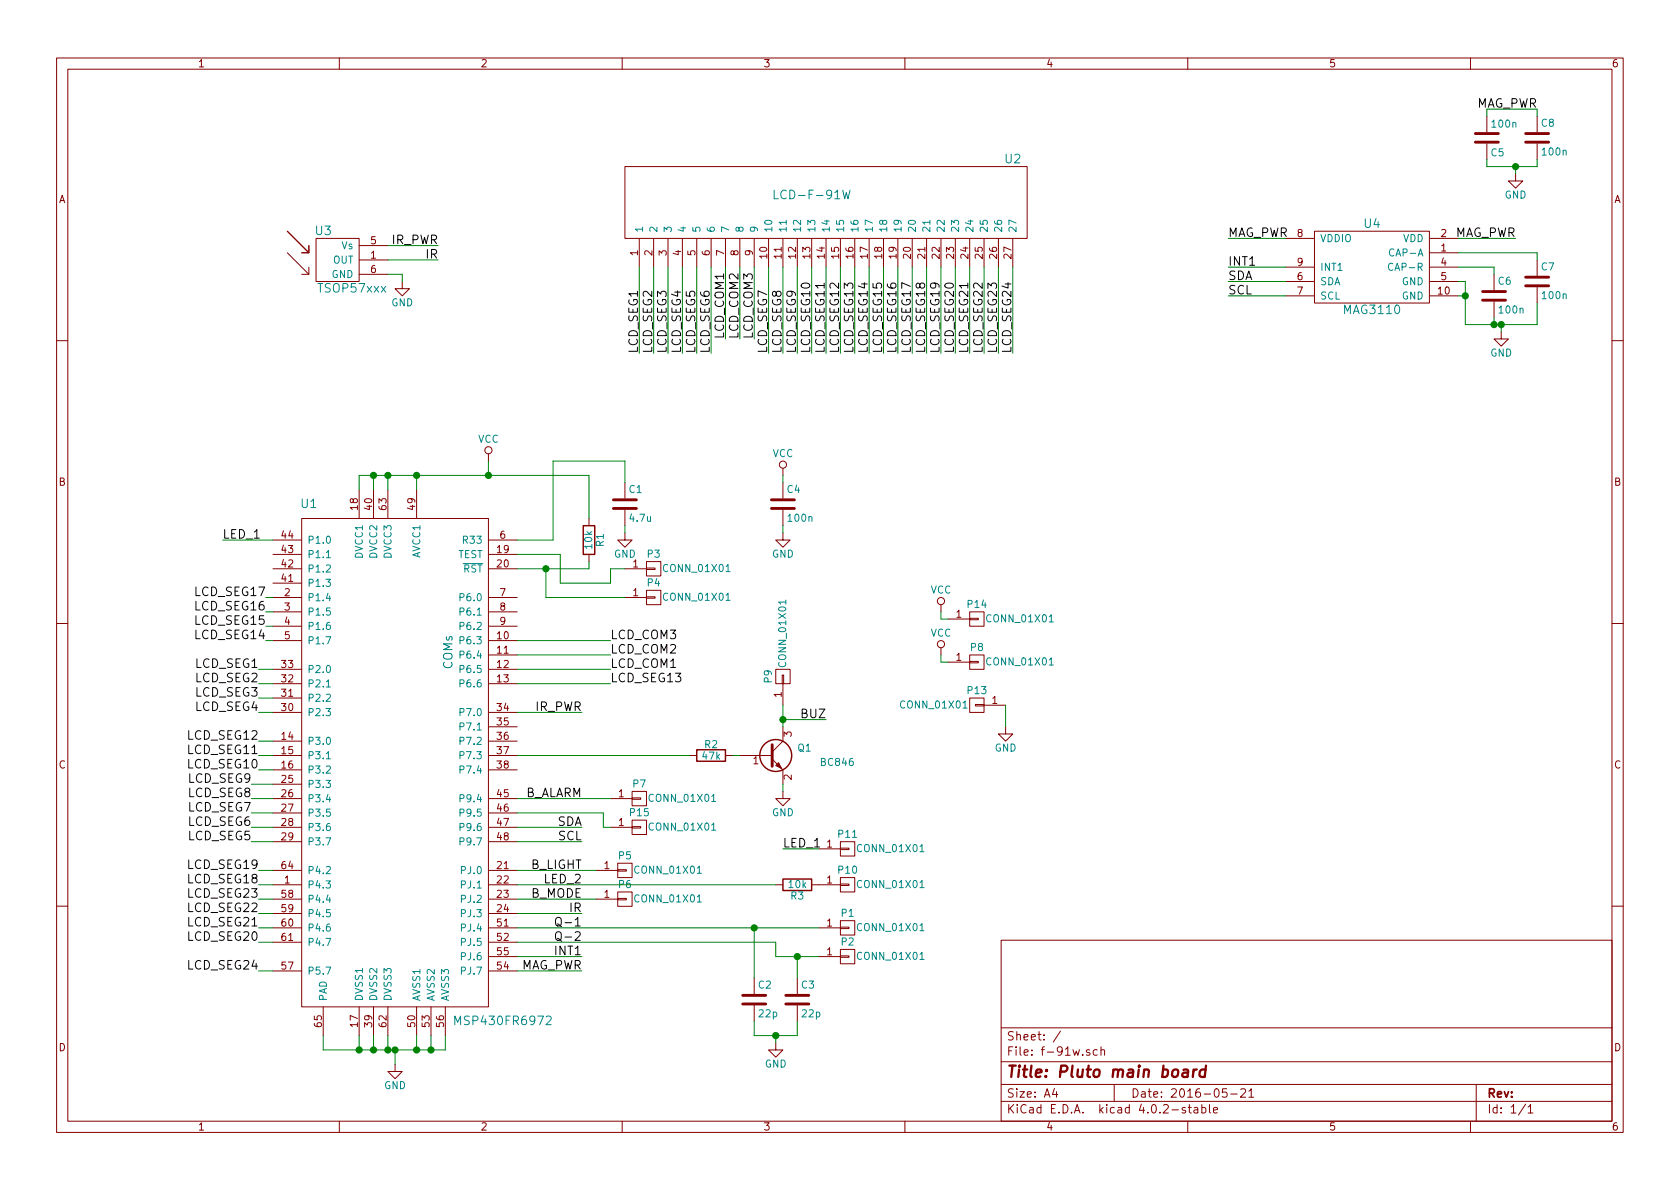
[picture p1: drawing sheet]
EESchema Schematic File Version 2
LIBS:power
LIBS:device
LIBS:transistors
LIBS:conn
LIBS:linear
LIBS:regul
LIBS:74xx
LIBS:cmos4000
LIBS:adc-dac
LIBS:memory
LIBS:xilinx
LIBS:microcontrollers
LIBS:dsp
LIBS:microchip
LIBS:analog_switches
LIBS:motorola
LIBS:texas
LIBS:intel
LIBS:audio
LIBS:interface
LIBS:digital-audio
LIBS:philips
LIBS:display
LIBS:cypress
LIBS:siliconi
LIBS:opto
LIBS:atmel
LIBS:contrib
LIBS:valves
LIBS:f-91w
LIBS:f-91w-cache
EELAYER 25 0
EELAYER END
$Descr A4 11693 8268
encoding utf-8
Sheet 1 1
Title "Pluto main board"
Date "2016-05-21"
Rev ""
Comp ""
Comment1 ""
Comment2 ""
Comment3 ""
Comment4 ""
$EndDescr
$Comp
L R R1
U 1 1
P 4100 3750
F 0 "R1" V 4180 3750 50  0000 C CNN
F 1 "10k" V 4100 3750 50  0000 C CNN
F 2 "Resistors_SMD:R_0402" V 4030 3750 50  0001 C CNN
F 3 "" H 4100 3750 50  0000 C CNN
	1    4100 3750
	1    0    0    -1  
$EndComp
$Comp
L MSP430FR6972 U1
U 1 1
P 2800 5300
F 0 "U1" H 2150 7100 60  0000 C CNN
F 1 "MSP430FR6972" H 3500 3500 60  0000 C CNN
F 2 "Housings_DFN_QFN:QFN-64-1EP_9x9mm_Pitch0.5mm" H 3750 3300 60  0001 C CNN
F 3 "" H 3050 6250 60  0000 C CNN
	1    2800 5300
	1    0    0    -1  
$EndComp
$Comp
L LCD-F-91W U2
U 1 1
P 5650 1350
F 0 "U2" H 7050 1600 60  0000 C CNN
F 1 "LCD-F-91W" H 5650 1350 60  0000 C CNN
F 2 "f-91w:LCD-F-91W" H 5650 1450 60  0001 C CNN
F 3 "" H 5650 1350 60  0000 C CNN
	1    5650 1350
	1    0    0    -1  
$EndComp
Text Notes 3150 4650 1    60   ~ 0
COMs
$Comp
L C C1
U 1 1
P 4350 3500
F 0 "C1" H 4375 3600 50  0000 L CNN
F 1 "4.7u" H 4375 3400 50  0000 L CNN
F 2 "Capacitors_SMD:C_0402" H 4388 3350 50  0001 C CNN
F 3 "" H 4350 3500 50  0000 C CNN
	1    4350 3500
	1    0    0    -1  
$EndComp
$Comp
L GND #PWR01
U 1 1
P 2750 7400
F 0 "#PWR01" H 2750 7150 50  0001 C CNN
F 1 "GND" H 2750 7250 50  0000 C CNN
F 2 "" H 2750 7400 50  0000 C CNN
F 3 "" H 2750 7400 50  0000 C CNN
	1    2750 7400
	1    0    0    -1  
$EndComp
$Comp
L GND #PWR02
U 1 1
P 4350 3700
F 0 "#PWR02" H 4350 3450 50  0001 C CNN
F 1 "GND" H 4350 3550 50  0000 C CNN
F 2 "" H 4350 3700 50  0000 C CNN
F 3 "" H 4350 3700 50  0000 C CNN
	1    4350 3700
	1    0    0    -1  
$EndComp
$Comp
L CONN_01X01 P1
U 1 1
P 5900 6450
F 0 "P1" H 5900 6550 50  0000 C CNN
F 1 "CONN_01X01" H 6200 6450 50  0000 C CNN
F 2 "Connect:1pin" H 5900 6450 50  0001 C CNN
F 3 "" H 5900 6450 50  0000 C CNN
	1    5900 6450
	1    0    0    -1  
$EndComp
$Comp
L CONN_01X01 P2
U 1 1
P 5900 6650
F 0 "P2" H 5900 6750 50  0000 C CNN
F 1 "CONN_01X01" H 6200 6650 50  0000 C CNN
F 2 "Connect:1pin" H 5900 6650 50  0001 C CNN
F 3 "" H 5900 6650 50  0000 C CNN
	1    5900 6650
	1    0    0    -1  
$EndComp
$Comp
L CONN_01X01 P3
U 1 1
P 4550 3950
F 0 "P3" H 4550 4050 50  0000 C CNN
F 1 "CONN_01X01" H 4850 3950 50  0000 C CNN
F 2 "Connect:1pin" H 4550 3950 50  0001 C CNN
F 3 "" H 4550 3950 50  0000 C CNN
	1    4550 3950
	1    0    0    -1  
$EndComp
$Comp
L CONN_01X01 P4
U 1 1
P 4550 4150
F 0 "P4" H 4550 4250 50  0000 C CNN
F 1 "CONN_01X01" H 4850 4150 50  0000 C CNN
F 2 "Connect:1pin" H 4550 4150 50  0001 C CNN
F 3 "" H 4550 4150 50  0000 C CNN
	1    4550 4150
	1    0    0    -1  
$EndComp
$Comp
L CONN_01X01 P5
U 1 1
P 4350 6050
F 0 "P5" H 4350 6150 50  0000 C CNN
F 1 "CONN_01X01" H 4650 6050 50  0000 C CNN
F 2 "Connect:1pin" H 4350 6050 50  0001 C CNN
F 3 "" H 4350 6050 50  0000 C CNN
	1    4350 6050
	1    0    0    -1  
$EndComp
$Comp
L CONN_01X01 P6
U 1 1
P 4350 6250
F 0 "P6" H 4350 6350 50  0000 C CNN
F 1 "CONN_01X01" H 4650 6250 50  0000 C CNN
F 2 "Connect:1pin" H 4350 6250 50  0001 C CNN
F 3 "" H 4350 6250 50  0000 C CNN
	1    4350 6250
	1    0    0    -1  
$EndComp
$Comp
L CONN_01X01 P7
U 1 1
P 4450 5550
F 0 "P7" H 4450 5650 50  0000 C CNN
F 1 "CONN_01X01" H 4750 5550 50  0000 C CNN
F 2 "Connect:1pin" H 4450 5550 50  0001 C CNN
F 3 "" H 4450 5550 50  0000 C CNN
	1    4450 5550
	1    0    0    -1  
$EndComp
Text Label 4450 2450 1    60   ~ 0
LCD_SEG1
Text Label 4550 2450 1    60   ~ 0
LCD_SEG2
Text Label 1800 4650 2    60   ~ 0
LCD_SEG1
Text Label 1800 4750 2    60   ~ 0
LCD_SEG2
Text Label 1800 4850 2    60   ~ 0
LCD_SEG3
Text Label 1800 4950 2    60   ~ 0
LCD_SEG4
Text Label 4650 2450 1    60   ~ 0
LCD_SEG3
Text Label 4750 2450 1    60   ~ 0
LCD_SEG4
Text Label 4850 2450 1    60   ~ 0
LCD_SEG5
Text Label 4950 2450 1    60   ~ 0
LCD_SEG6
Text Label 5350 2450 1    60   ~ 0
LCD_SEG7
Text Label 5450 2450 1    60   ~ 0
LCD_SEG8
Text Label 5550 2450 1    60   ~ 0
LCD_SEG9
Text Label 5650 2450 1    60   ~ 0
LCD_SEG10
Text Label 5750 2450 1    60   ~ 0
LCD_SEG11
Text Label 5850 2450 1    60   ~ 0
LCD_SEG12
Text Label 5950 2450 1    60   ~ 0
LCD_SEG13
Text Label 6050 2450 1    60   ~ 0
LCD_SEG14
Text Label 6150 2450 1    60   ~ 0
LCD_SEG15
Text Label 6250 2450 1    60   ~ 0
LCD_SEG16
Text Label 6350 2450 1    60   ~ 0
LCD_SEG17
Text Label 6450 2450 1    60   ~ 0
LCD_SEG18
Text Label 1750 5850 2    60   ~ 0
LCD_SEG5
Text Label 1750 5750 2    60   ~ 0
LCD_SEG6
Text Label 4250 4650 0    60   ~ 0
LCD_COM1
Text Label 4250 4550 0    60   ~ 0
LCD_COM2
Text Label 4250 4450 0    60   ~ 0
LCD_COM3
Text Label 5050 2350 1    60   ~ 0
LCD_COM1
Text Label 5150 2350 1    60   ~ 0
LCD_COM2
Text Label 5250 2350 1    60   ~ 0
LCD_COM3
Text Label 1750 5450 2    60   ~ 0
LCD_SEG9
Text Label 1750 5550 2    60   ~ 0
LCD_SEG8
Text Label 1750 5650 2    60   ~ 0
LCD_SEG7
Text Label 1800 5350 2    60   ~ 0
LCD_SEG10
Text Label 1800 5250 2    60   ~ 0
LCD_SEG11
Text Label 1800 5150 2    60   ~ 0
LCD_SEG12
Text Label 4250 4750 0    60   ~ 0
LCD_SEG13
Text Label 6650 2450 1    60   ~ 0
LCD_SEG20
Text Label 6750 2450 1    60   ~ 0
LCD_SEG21
Text Label 6850 2450 1    60   ~ 0
LCD_SEG22
Text Label 6950 2450 1    60   ~ 0
LCD_SEG23
Text Label 7050 2450 1    60   ~ 0
LCD_SEG24
Text Label 1850 4150 2    60   ~ 0
LCD_SEG17
Text Label 1850 4250 2    60   ~ 0
LCD_SEG16
Text Label 1850 4350 2    60   ~ 0
LCD_SEG15
Text Label 1850 4450 2    60   ~ 0
LCD_SEG14
Text Label 1800 6150 2    60   ~ 0
LCD_SEG18
Text Label 1800 6050 2    60   ~ 0
LCD_SEG19
Text Label 6550 2450 1    60   ~ 0
LCD_SEG19
Text Label 1800 6550 2    60   ~ 0
LCD_SEG20
Text Label 1800 6450 2    60   ~ 0
LCD_SEG21
Text Label 1800 6350 2    60   ~ 0
LCD_SEG22
Text Label 1800 6250 2    60   ~ 0
LCD_SEG23
Text Label 1800 6750 2    60   ~ 0
LCD_SEG24
$Comp
L Q_NPN_BEC Q1
U 1 1
P 5350 5250
F 0 "Q1" H 5650 5300 50  0000 R CNN
F 1 "BC846" H 5950 5200 50  0000 R CNN
F 2 "f-91w:SOT416" H 5550 5350 50  0001 C CNN
F 3 "" H 5350 5250 50  0000 C CNN
	1    5350 5250
	1    0    0    -1  
$EndComp
$Comp
L R R2
U 1 1
P 4950 5250
F 0 "R2" V 5030 5250 50  0000 C CNN
F 1 "47k" V 4950 5250 50  0000 C CNN
F 2 "Resistors_SMD:R_0402" V 4880 5250 50  0001 C CNN
F 3 "" H 4950 5250 50  0000 C CNN
	1    4950 5250
	0    -1   -1   0   
$EndComp
$Comp
L GND #PWR03
U 1 1
P 5450 5500
F 0 "#PWR03" H 5450 5250 50  0001 C CNN
F 1 "GND" H 5450 5350 50  0000 C CNN
F 2 "" H 5450 5500 50  0000 C CNN
F 3 "" H 5450 5500 50  0000 C CNN
	1    5450 5500
	1    0    0    -1  
$EndComp
$Comp
L CONN_01X01 P9
U 1 1
P 5450 4700
F 0 "P9" H 5450 4800 50  0000 C CNN
F 1 "CONN_01X01" H 5750 4700 50  0000 C CNN
F 2 "Connect:1pin" H 5450 4700 50  0001 C CNN
F 3 "" H 5450 4700 50  0000 C CNN
	1    5450 4700
	0    -1   -1   0   
$EndComp
$Comp
L CONN_01X01 P8
U 1 1
P 6800 4600
F 0 "P8" H 6800 4700 50  0000 C CNN
F 1 "CONN_01X01" H 7100 4600 50  0000 C CNN
F 2 "Connect:1pin" H 6800 4600 50  0001 C CNN
F 3 "" H 6800 4600 50  0000 C CNN
	1    6800 4600
	1    0    0    -1  
$EndComp
$Comp
L C C3
U 1 1
P 5550 6950
F 0 "C3" H 5575 7050 50  0000 L CNN
F 1 "22p" H 5575 6850 50  0000 L CNN
F 2 "Capacitors_SMD:C_0402" H 5588 6800 50  0001 C CNN
F 3 "" H 5550 6950 50  0000 C CNN
	1    5550 6950
	1    0    0    -1  
$EndComp
$Comp
L C C2
U 1 1
P 5250 6950
F 0 "C2" H 5275 7050 50  0000 L CNN
F 1 "22p" H 5275 6850 50  0000 L CNN
F 2 "Capacitors_SMD:C_0402" H 5288 6800 50  0001 C CNN
F 3 "" H 5250 6950 50  0000 C CNN
	1    5250 6950
	1    0    0    -1  
$EndComp
$Comp
L GND #PWR04
U 1 1
P 5400 7250
F 0 "#PWR04" H 5400 7000 50  0001 C CNN
F 1 "GND" H 5400 7100 50  0000 C CNN
F 2 "" H 5400 7250 50  0000 C CNN
F 3 "" H 5400 7250 50  0000 C CNN
	1    5400 7250
	1    0    0    -1  
$EndComp
$Comp
L TSOP57xxx U3
U 1 1
P 2350 1800
F 0 "U3" H 2250 2000 60  0000 C CNN
F 1 "TSOP57xxx" H 2450 1600 60  0000 C CNN
F 2 "f-91w:TSOP57xxx" H 2350 1800 60  0001 C CNN
F 3 "" H 2350 1800 60  0000 C CNN
	1    2350 1800
	1    0    0    -1  
$EndComp
$Comp
L GND #PWR05
U 1 1
P 2800 1950
F 0 "#PWR05" H 2800 1700 50  0001 C CNN
F 1 "GND" H 2800 1800 50  0000 C CNN
F 2 "" H 2800 1950 50  0000 C CNN
F 3 "" H 2800 1950 50  0000 C CNN
	1    2800 1950
	1    0    0    -1  
$EndComp
Text Label 3050 1700 2    60   ~ 0
IR_PWR
Text Label 3050 1800 2    60   ~ 0
IR
Text Label 4050 6350 2    60   ~ 0
IR
$Comp
L R R3
U 1 1
P 5550 6150
F 0 "R3" V 5630 6150 50  0000 C CNN
F 1 "10k" V 5550 6150 50  0000 C CNN
F 2 "Resistors_SMD:R_0402" V 5480 6150 50  0001 C CNN
F 3 "" H 5550 6150 50  0000 C CNN
	1    5550 6150
	0    1    1    0   
$EndComp
$Comp
L CONN_01X01 P10
U 1 1
P 5900 6150
F 0 "P10" H 5900 6250 50  0000 C CNN
F 1 "CONN_01X01" H 6200 6150 50  0000 C CNN
F 2 "Connect:1pin" H 5900 6150 50  0001 C CNN
F 3 "" H 5900 6150 50  0000 C CNN
	1    5900 6150
	1    0    0    -1  
$EndComp
$Comp
L C C4
U 1 1
P 5450 3500
F 0 "C4" H 5475 3600 50  0000 L CNN
F 1 "100n" H 5475 3400 50  0000 L CNN
F 2 "Capacitors_SMD:C_0402" H 5488 3350 50  0001 C CNN
F 3 "" H 5450 3500 50  0000 C CNN
	1    5450 3500
	1    0    0    -1  
$EndComp
$Comp
L GND #PWR06
U 1 1
P 5450 3700
F 0 "#PWR06" H 5450 3450 50  0001 C CNN
F 1 "GND" H 5450 3550 50  0000 C CNN
F 2 "" H 5450 3700 50  0000 C CNN
F 3 "" H 5450 3700 50  0000 C CNN
	1    5450 3700
	1    0    0    -1  
$EndComp
$Comp
L CONN_01X01 P11
U 1 1
P 5900 5900
F 0 "P11" H 5900 6000 50  0000 C CNN
F 1 "CONN_01X01" H 6200 5900 50  0000 C CNN
F 2 "Connect:1pin" H 5900 5900 50  0001 C CNN
F 3 "" H 5900 5900 50  0000 C CNN
	1    5900 5900
	1    0    0    -1  
$EndComp
Text Label 1550 3750 0    60   ~ 0
LED_1
Text Label 5450 5900 0    60   ~ 0
LED_1
Text Label 4050 4950 2    60   ~ 0
IR_PWR
$Comp
L CONN_01X01 P13
U 1 1
P 6800 4900
F 0 "P13" H 6800 5000 50  0000 C CNN
F 1 "CONN_01X01" H 7100 4900 50  0000 C CNN
F 2 "Connect:1pin" H 6800 4900 50  0001 C CNN
F 3 "" H 6800 4900 50  0000 C CNN
	1    6800 4900
	-1   0    0    -1  
$EndComp
$Comp
L GND #PWR07
U 1 1
P 7000 5050
F 0 "#PWR07" H 7000 4800 50  0001 C CNN
F 1 "GND" H 7000 4900 50  0000 C CNN
F 2 "" H 7000 5050 50  0000 C CNN
F 3 "" H 7000 5050 50  0000 C CNN
	1    7000 5050
	-1   0    0    -1  
$EndComp
$Comp
L CONN_01X01 P14
U 1 1
P 6800 4300
F 0 "P14" H 6800 4400 50  0000 C CNN
F 1 "CONN_01X01" H 7100 4300 50  0000 C CNN
F 2 "Connect:1pin" H 6800 4300 50  0001 C CNN
F 3 "" H 6800 4300 50  0000 C CNN
	1    6800 4300
	1    0    0    -1  
$EndComp
$Comp
L CONN_01X01 P15
U 1 1
P 4450 5750
F 0 "P15" H 4450 5850 50  0000 C CNN
F 1 "CONN_01X01" H 4750 5750 50  0000 C CNN
F 2 "Connect:1pin" H 4450 5750 50  0001 C CNN
F 3 "" H 4450 5750 50  0000 C CNN
	1    4450 5750
	1    0    0    -1  
$EndComp
$Comp
L VCC #PWR08
U 1 1
P 3400 3200
F 0 "#PWR08" H 3400 3050 50  0001 C CNN
F 1 "VCC" H 3400 3350 50  0000 C CNN
F 2 "" H 3400 3200 50  0000 C CNN
F 3 "" H 3400 3200 50  0000 C CNN
	1    3400 3200
	1    0    0    -1  
$EndComp
$Comp
L VCC #PWR09
U 1 1
P 5450 3300
F 0 "#PWR09" H 5450 3150 50  0001 C CNN
F 1 "VCC" H 5450 3450 50  0000 C CNN
F 2 "" H 5450 3300 50  0000 C CNN
F 3 "" H 5450 3300 50  0000 C CNN
	1    5450 3300
	1    0    0    -1  
$EndComp
$Comp
L VCC #PWR010
U 1 1
P 6550 4550
F 0 "#PWR010" H 6550 4400 50  0001 C CNN
F 1 "VCC" H 6550 4700 50  0000 C CNN
F 2 "" H 6550 4550 50  0000 C CNN
F 3 "" H 6550 4550 50  0000 C CNN
	1    6550 4550
	1    0    0    -1  
$EndComp
$Comp
L VCC #PWR011
U 1 1
P 6550 4250
F 0 "#PWR011" H 6550 4100 50  0001 C CNN
F 1 "VCC" H 6550 4400 50  0000 C CNN
F 2 "" H 6550 4250 50  0000 C CNN
F 3 "" H 6550 4250 50  0000 C CNN
	1    6550 4250
	1    0    0    -1  
$EndComp
$Comp
L C C5
U 1 1
P 10350 950
F 0 "C5" H 10375 1050 50  0000 L CNN
F 1 "100n" H 10375 850 50  0000 L CNN
F 2 "Capacitors_SMD:C_0402" H 10388 800 50  0001 C CNN
F 3 "" H 10350 950 50  0000 C CNN
	1    10350 950 
	1    0    0    1   
$EndComp
$Comp
L GND #PWR012
U 1 1
P 10550 1200
F 0 "#PWR012" H 10550 950 50  0001 C CNN
F 1 "GND" H 10550 1050 50  0000 C CNN
F 2 "" H 10550 1200 50  0000 C CNN
F 3 "" H 10550 1200 50  0000 C CNN
	1    10550 1200
	1    0    0    -1  
$EndComp
$Comp
L GND #PWR013
U 1 1
P 10450 2300
F 0 "#PWR013" H 10450 2050 50  0001 C CNN
F 1 "GND" H 10450 2150 50  0000 C CNN
F 2 "" H 10450 2300 50  0000 C CNN
F 3 "" H 10450 2300 50  0000 C CNN
	1    10450 2300
	1    0    0    -1  
$EndComp
$Comp
L C C6
U 1 1
P 10400 2050
F 0 "C6" H 10425 2150 50  0000 L CNN
F 1 "100n" H 10425 1950 50  0000 L CNN
F 2 "Capacitors_SMD:C_0402" H 10438 1900 50  0001 C CNN
F 3 "" H 10400 2050 50  0000 C CNN
	1    10400 2050
	1    0    0    -1  
$EndComp
$Comp
L C C7
U 1 1
P 10700 1950
F 0 "C7" H 10725 2050 50  0000 L CNN
F 1 "100n" H 10725 1850 50  0000 L CNN
F 2 "Capacitors_SMD:C_0402" H 10738 1800 50  0001 C CNN
F 3 "" H 10700 1950 50  0000 C CNN
	1    10700 1950
	1    0    0    -1  
$EndComp
Text Label 8550 1850 0    60   ~ 0
INT1
Text Label 8550 1950 0    60   ~ 0
SDA
Text Label 8550 2050 0    60   ~ 0
SCL
Text Label 4050 5850 2    60   ~ 0
SCL
Text Label 4050 6650 2    60   ~ 0
INT1
Text Label 4050 6750 2    60   ~ 0
MAG_PWR
$Comp
L MAG3110 U4
U 1 1
P 9550 1900
F 0 "U4" H 9550 2250 60  0000 C CNN
F 1 "MAG3110" H 9550 1650 60  0000 C CNN
F 2 "Housings_DFN_QFN:DFN-10-1EP_2x2mm_Pitch0.4mm" H 9550 1900 60  0001 C CNN
F 3 "" H 9550 1900 60  0000 C CNN
	1    9550 1900
	1    0    0    -1  
$EndComp
Text Label 5750 5000 2    60   ~ 0
BUZ
$Comp
L C C8
U 1 1
P 10700 950
F 0 "C8" H 10725 1050 50  0000 L CNN
F 1 "100n" H 10725 850 50  0000 L CNN
F 2 "Capacitors_SMD:C_0402" H 10738 800 50  0001 C CNN
F 3 "" H 10700 950 50  0000 C CNN
	1    10700 950 
	1    0    0    -1  
$EndComp
Text Label 4050 5550 2    60   ~ 0
B_ALARM
Text Label 4050 6050 2    60   ~ 0
B_LIGHT
Text Label 4050 6250 2    60   ~ 0
B_MODE
Text Label 4050 6450 2    60   ~ 0
Q-1
Text Label 4050 6550 2    60   ~ 0
Q-2
Text Label 4050 6150 2    60   ~ 0
LED_2
Text Label 8550 1650 0    60   ~ 0
MAG_PWR
Text Label 10700 750  2    60   ~ 0
MAG_PWR
Text Label 10550 1650 2    60   ~ 0
MAG_PWR
Wire Wire Line
	6550 2450 6550 1850
Wire Wire Line
	6450 2450 6450 1850
Wire Wire Line
	6350 2450 6350 1850
Wire Wire Line
	6250 2450 6250 1850
Wire Wire Line
	6150 2450 6150 1850
Wire Wire Line
	6050 2450 6050 1850
Wire Wire Line
	4250 4750 3600 4750
Wire Wire Line
	5950 2450 5950 1850
Wire Wire Line
	5850 1850 5850 2450
Wire Wire Line
	5750 1850 5750 2450
Wire Wire Line
	5650 2450 5650 1850
Wire Wire Line
	5550 2450 5550 1850
Wire Wire Line
	5450 1850 5450 2450
Wire Wire Line
	5250 2350 5250 1850
Wire Wire Line
	5150 2350 5150 1850
Wire Wire Line
	5050 2350 5050 1850
Wire Wire Line
	4950 1850 4950 2450
Wire Wire Line
	4850 1850 4850 2450
Wire Wire Line
	4750 2450 4750 1850
Wire Wire Line
	4650 1850 4650 2450
Wire Wire Line
	4550 1850 4550 2450
Wire Wire Line
	4450 1850 4450 2450
Wire Wire Line
	3600 6250 4150 6250
Wire Wire Line
	4150 6050 3600 6050
Connection ~ 3800 3950
Wire Wire Line
	3800 4150 3800 3950
Wire Wire Line
	4350 4150 3800 4150
Wire Wire Line
	4250 3950 4350 3950
Wire Wire Line
	4250 4050 4250 3950
Wire Wire Line
	3900 4050 4250 4050
Wire Wire Line
	3900 3850 3900 4050
Wire Wire Line
	3600 3850 3900 3850
Wire Wire Line
	3600 6450 5700 6450
Wire Wire Line
	1800 4650 1900 4650
Wire Wire Line
	1750 5550 1900 5550
Wire Wire Line
	1750 5450 1900 5450
Wire Wire Line
	1750 5650 1900 5650
Wire Wire Line
	5350 2450 5350 1850
Wire Wire Line
	1800 5350 1900 5350
Wire Wire Line
	1900 5250 1800 5250
Wire Wire Line
	1900 5150 1800 5150
Wire Wire Line
	4350 3700 4350 3650
Wire Wire Line
	4350 3200 4350 3350
Wire Wire Line
	3850 3200 4350 3200
Wire Wire Line
	3850 3750 3850 3200
Wire Wire Line
	3600 3750 3850 3750
Connection ~ 2750 7300
Wire Wire Line
	2750 7300 2750 7400
Wire Wire Line
	7050 2450 7050 1850
Wire Wire Line
	1900 6750 1800 6750
Wire Wire Line
	1800 6250 1900 6250
Wire Wire Line
	6950 2450 6950 1850
Wire Wire Line
	6850 2450 6850 1850
Wire Wire Line
	1900 6350 1800 6350
Wire Wire Line
	6750 2450 6750 1850
Wire Wire Line
	1900 6450 1800 6450
Wire Wire Line
	6650 2450 6650 1850
Wire Wire Line
	1900 6550 1800 6550
Wire Wire Line
	1800 6050 1900 6050
Wire Wire Line
	1800 6150 1900 6150
Wire Wire Line
	1850 4150 1900 4150
Wire Wire Line
	1850 4250 1900 4250
Wire Wire Line
	1850 4350 1900 4350
Wire Wire Line
	1850 4450 1900 4450
Wire Wire Line
	4250 4650 3600 4650
Wire Wire Line
	3600 4450 4250 4450
Wire Wire Line
	1800 4750 1900 4750
Wire Wire Line
	1800 4850 1900 4850
Wire Wire Line
	1800 4950 1900 4950
Wire Wire Line
	1750 5850 1900 5850
Wire Wire Line
	1750 5750 1900 5750
Wire Wire Line
	4250 4550 3600 4550
Connection ~ 3000 7300
Wire Wire Line
	3000 7300 3000 7200
Connection ~ 2900 7300
Wire Wire Line
	2900 7300 2900 7200
Connection ~ 2700 7300
Wire Wire Line
	2700 7300 2700 7200
Connection ~ 2600 7300
Wire Wire Line
	2600 7300 2600 7200
Connection ~ 2500 7300
Wire Wire Line
	3100 7300 3100 7200
Wire Wire Line
	2250 7300 3100 7300
Wire Wire Line
	2250 7200 2250 7300
Wire Wire Line
	2900 3300 2900 3400
Wire Wire Line
	4100 3300 4100 3600
Wire Wire Line
	2500 3400 2500 3300
Wire Wire Line
	4100 3950 4100 3900
Wire Wire Line
	3600 3950 4100 3950
Wire Wire Line
	3600 5250 4800 5250
Wire Wire Line
	5250 7100 5250 7200
Wire Wire Line
	5250 7200 5550 7200
Wire Wire Line
	5400 7200 5400 7250
Wire Wire Line
	5550 7200 5550 7100
Connection ~ 5400 7200
Wire Wire Line
	5250 6800 5250 6450
Connection ~ 5250 6450
Wire Wire Line
	5550 6800 5550 6650
Connection ~ 5550 6650
Wire Wire Line
	2700 1700 3050 1700
Wire Wire Line
	2800 1950 2800 1900
Wire Wire Line
	2800 1900 2700 1900
Wire Wire Line
	2700 1800 3050 1800
Wire Wire Line
	3600 6350 4050 6350
Wire Wire Line
	5450 3700 5450 3650
Wire Wire Line
	5700 5900 5450 5900
Wire Wire Line
	1900 3750 1550 3750
Wire Wire Line
	7000 5050 7000 4900
Wire Wire Line
	8950 1650 8550 1650
Wire Wire Line
	6550 4600 6600 4600
Wire Wire Line
	6550 4300 6600 4300
Wire Wire Line
	5450 4900 5450 5050
Wire Wire Line
	5100 5250 5150 5250
Wire Wire Line
	3600 6150 5400 6150
Wire Wire Line
	3600 6550 5400 6550
Wire Wire Line
	5400 6550 5400 6650
Wire Wire Line
	5400 6650 5700 6650
Wire Wire Line
	4050 6650 3600 6650
Wire Wire Line
	3600 6750 4050 6750
Wire Wire Line
	10350 1150 10350 1100
Wire Wire Line
	10150 1950 10200 1950
Wire Wire Line
	10200 1950 10200 2250
Wire Wire Line
	10150 2050 10200 2050
Connection ~ 10200 2050
Wire Wire Line
	10150 1750 10700 1750
Wire Wire Line
	10700 1750 10700 1800
Wire Wire Line
	10150 1850 10400 1850
Wire Wire Line
	10400 1850 10400 1900
Wire Wire Line
	10200 2250 10700 2250
Wire Wire Line
	10700 2250 10700 2100
Wire Wire Line
	10400 2200 10400 2250
Connection ~ 10400 2250
Wire Wire Line
	10450 2250 10450 2300
Connection ~ 10450 2250
Wire Wire Line
	8550 1950 8950 1950
Wire Wire Line
	8550 2050 8950 2050
Wire Wire Line
	8950 1850 8550 1850
Wire Wire Line
	3600 5850 4050 5850
Wire Wire Line
	3600 5550 4250 5550
Wire Wire Line
	3600 4950 4050 4950
Wire Wire Line
	10350 800  10350 750 
Wire Wire Line
	10150 1650 10550 1650
Wire Wire Line
	2500 7200 2500 7300
Wire Wire Line
	6550 4550 6550 4600
Wire Wire Line
	6550 4250 6550 4300
Wire Wire Line
	5450 5450 5450 5500
Wire Wire Line
	2600 3400 2600 3300
Wire Wire Line
	3400 3300 3400 3200
Wire Wire Line
	2700 3300 2700 3400
Wire Wire Line
	2500 3300 4100 3300
Connection ~ 2900 3300
Connection ~ 2700 3300
Connection ~ 2600 3300
Connection ~ 3400 3300
Wire Wire Line
	5450 3300 5450 3350
Wire Wire Line
	5450 5000 5750 5000
Connection ~ 5450 5000
Wire Wire Line
	10700 750  10700 800 
Wire Wire Line
	10350 1150 10700 1150
Wire Wire Line
	10700 1150 10700 1100
Wire Wire Line
	10550 1200 10550 1150
Connection ~ 10550 1150
Wire Wire Line
	10350 750  10700 750 
Wire Wire Line
	4250 5750 4200 5750
Wire Wire Line
	4200 5750 4200 5650
Wire Wire Line
	4200 5650 3600 5650
Wire Wire Line
	3600 5750 4050 5750
Text Label 4050 5750 2    60   ~ 0
SDA
$EndSCHEMATC
